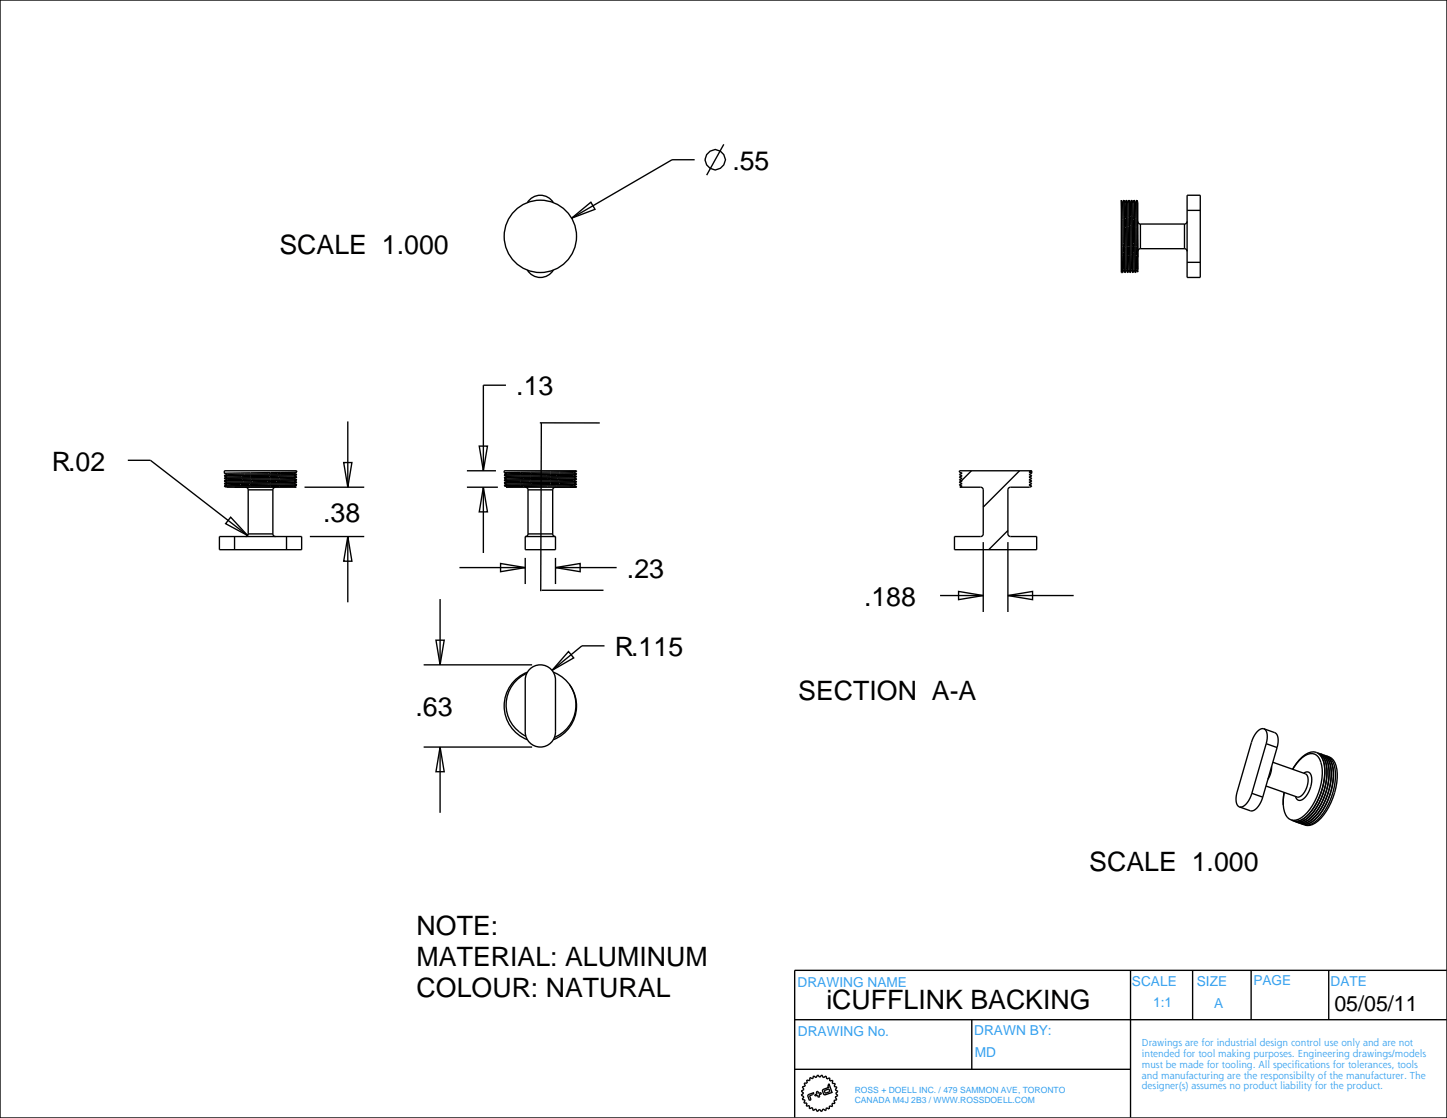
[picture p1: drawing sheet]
<svg xmlns="http://www.w3.org/2000/svg" width="279mm" height="216mm" viewBox="0 0 279 216" stroke-linecap="round" stroke-linejoin="round" font-family="sans-serif">
<g fill="none" stroke="#000" stroke-width=".26">
<path d="M0 0h279.4v215.9h-279.4zM106.8 39.1a2.92 2.92 0 0 0-5 0M134.1 30.8h-4.3l-19.4 11.3M139.8 27.9l-3.4 5.9M216.5 38.7v13.9M216.5 38.7h.1M216.5 38.7l.3 13.9 .2-.5M216.5 38.7l.2 .5M216.7 39.2l.3-.5 .2 13.9M216.7 39.2l.3 12.9M217 38.7h.1M217 38.7l.3 13.9"/>
<path d="M217 38.7l.2 .5M217.2 39.2l.3 12.9M217.5 38.7l-.3 .5M217.5 38.7l.2 13.9M217.5 38.7h.1M217.5 38.7l.3 13.9M217.5 38.7l.2 .5M217.7 39.2l.3 12.9M218 38.7l.2 13.9M218 38.7l-.3 .5M218 38.7h.1M218 38.7l.3 13.9"/>
<path d="M218 38.7l.2 .5M218.2 39.2l.3 12.9M218.5 38.7l-.3 .5M218.5 38.7l.2 13.9M218.5 38.7h.1M218.5 38.7l.3 13.9M218.5 38.7l.2 .5M218.7 39.2l.3 12.9M219 38.7l-.3 .5M219 38.7l.2 13.9M219 38.7h.1M219 38.7l.3 13.9"/>
<path d="M219 38.7l.2 .5M219.2 39.2l.3 12.9M219.5 38.7l-.3 .5M219.5 38.7l.2 13.3M219.5 38.7h.1M219.5 38.7l.2 11M219.5 38.7l.2 .4v13.5l-.2-.5M229.2 37.7h2.6v15.9h-2.6zM101.8 52.1a2.92 2.92 0 0 0 5.1 0M110.4 42.1l3.7-3 .8 1.3zM217 52.1l.2 .5M217.2 52.6h.1"/>
<path d="M217.3 52.6h.1M217.5 52.1l.2 .5M217.5 52.1l-.2 .5M217.7 52.6h.1M217.8 52.6h.1M218 52.1l.2 .5M218 52.1l-.2 .5M218.2 52.6h.1M218.3 52.6h.1M218.5 52.1l.2 .5M218.5 52.1l-.2 .5M218.7 52.6h.1"/>
<path d="M218.8 52.6h.1M219 52.1l.2 .5M219 52.1l-.2 .5M219.2 52.6h.1M219.3 52.6h.1M219.5 52.1l-.2 .5M219.7 42.8l.2 .4 .3 .1v4.7l-.3 .1-.2 .4M229.2 42.8l-.1 .2-.4 .3v4.7l.4 .3 .1 .2M229.2 50.7h2.6M229.2 40.6h2.6M97.7 74.4h-4.4v16.5M24.7 88.9h4.3l18.8 14.5"/>
<path d="M43.3 93.4h.1M43.3 92.9h.1M43.3 92.4h.1M43.3 91.9h.1M43.3 91.4h.1M43.3 93.9h.1M43.3 93.4l.6 .2M43.3 92.9l.6 .2M43.3 92.4l.6 .2M43.3 91.9l.6 .2M43.3 91.4l.6 .2M44.5 99.9l3.3 3.5-4.2-2.3z"/>
<path d="M46.5 91.8l-3.2 .1M46.5 93.3l-3.2 .1M46.5 93.3h1.8M47.4 94.1l.3 .1 .2 .4h4.8l.1-.3 .4-.2M52.3 93.7l-9 .2M52.3 93.8l-9 .1M52.3 91.7l-5.8 .1M56.8 93.9l-11.5 .2M56.8 92.4l-10 .2a7.7 7.7 0 0 0-3.5 .3M56.8 93.4l-12.6 .2-.9 .3M56.8 92.9l-9.8 .2a9 9 0 0 0-3.7 .3M56.8 91.9l-10.2 .2a6.8 6.8 0 0 0-3.3 .3"/>
<path d="M56.8 91.4l-9.6 .2a10.4 10.4 0 0 0-3.9 .3M56.8 93.9l.4 .2h-13.5l-.4-.2M56.8 93.4l.5 .2M56.8 92.9l.5 .2M56.8 92.4l.5 .2M56.8 91.9l.5 .2M56.8 91.4l.5 .2M57.3 92.2l-14 .2M57.3 93.7l-5 .1M57.3 93.2l-5 .1M57.3 92.7l-14 .2M57.3 91.2l-14 .2"/>
<path d="M57.3 91.7l-5 .1M57.3 91.2l-.5 .2M57.3 91.7l-.5 .2M57.3 92.2l-.5 .2M57.3 92.7l-.5 .2M57.3 93.2l-.5 .2M57.3 93.7l-.5 .2M57.3 93.6h.1M57.3 93.1h.1M57.3 92.1h.1M57.3 92.6h.1M57.3 91.6h.1"/>
<path d="M57.3 93.6l-5 .1M57.3 93.1l-9 .2M57.3 92.6l-14 .3M57.3 92.1l-14 .3M57.3 91.6l-10.8 .2M57.3 90.9h-14v.5M57.3 91.2h.1M57.3 91.7h.1M57.3 92.7h.1M57.3 92.2h.1M57.3 93.2h.1M57.3 93.7h.1"/>
<path d="M58.8 94.1h11.5M66.4 89.3h1.5l-.7 4.8zM67.2 81.4v12.7M90.2 94.1h5.9M90.2 90.9h5.6M92.5 86.1h1.6l-.8 4.8zM93.3 94.1l.8 4.7h-1.6zM93.3 94.1v12.7M97.4 90.9h13.9M97.4 91.7h.1M97.4 92.2h.1M97.4 92.7h.1"/>
<path d="M97.4 93.2h.1M97.4 93.7h.1M97.4 91.8l.5 .2M97.9 91.5l-.5 .2M97.9 92l-.5 .2M97.9 92.5l-.5 .2M97.9 93l-.5 .2M97.9 93.5l-.5 .2M97.9 94l-.2 .1 13.6-.1M100.6 93.7l-3.2 .1 .5 .2M104.2 81.7h11.6M104.5 81.7l-.1 32.5"/>
<path d="M106.3 93.1l-8.9 .2 .5 .2M106.3 93.1l-8.9 .1M110.8 93.3l-12.9 .2M110.8 92.8l-12.9 .2M110.8 91.3l-12.9 .2M110.8 92.3l-12.9 .2M110.8 91.8l-12.9 .2M110.8 93.3l.5 .2-8.9 .1M110.8 92.8l.5 .2-5 .1M110.8 92.3l.5 .2-13.9 .2M110.8 93.8l.5 .2-4.2 .1-.3 .3-.1 .2h-4.7l-.3-.4-.3-.1M110.8 91.8l.5 .2-13.9 .2"/>
<path d="M110.8 91.3l.5 .2-13.9 .2M111.3 93.5a9.9 9.9 0 0 1-3.8 .4l-9.6 .1M111.3 94l-1.3 .1M111.3 93.5l-13.9 .2M111.3 93l-5 .1M111.3 92.5l-13.9 .3 .5 .2M111.3 91l-13.9 .3 .5 .2M111.3 92l-13.9 .3 .5 .2M111.3 91.5l-13.9 .3M111.3 91l-.5 .3M111.3 91.5l-.5 .3M111.3 92l-.5 .3"/>
<path d="M111.3 92.5l-.5 .3M111.3 93l-.5 .3M111.3 91h.1M111.3 91.5h.1M111.3 92h.1M111.3 92.5h.1M111.3 93h.1M111.3 93.5h.1M111.3 94h.1M185.5 93l-.2 .2M187.6 90.9l-1.9 1.9M196.9 90.9l-7 7"/>
<path d="M199.2 90.9h-14v.3l.6 .2-.6 .2 .6 .3-.6 .2 .6 .3-.6 .2 .6 .3-.6 .2 .6 .3-.6 .2 .6 .3-.5 .2h4l.5 .2 .1 8.8-.3 .4-.3 .1h-5v2.6h15.9v-2.6h-5.1l-.4-.2-.1-.3 .1-8.8 .4-.2h3.7l.4-.2M199.2 90.9l-.5 .2 .5 .3M199.2 90.9v.5l-.5 .2 .5 .3-.5 .2 .5 .3M199.2 92.4l-.5 .2 .5 .3-.5 .2 .5 .3-.5 .2 .5 .3M199.2 92.4h.1M199.2 93.9h.1M42.4 103.6h15.8v2.6h-15.8zM45.3 103.6v2.6M47.4 103.6l.3-.1 .2-.4h4.8l.1 .3 .4 .2M55.3 103.6v2.6M59.8 103.6h10.5M67.2 103.6l.7 4.8h-1.5z"/>
<path d="M67.2 103.6v12.7M85 115.7v12.7M88.7 109.6h12.7M96.7 108.8l4.7 .8-4.7 .8zM101.4 103.6h5.9v2.6h-5.9zM101.4 107.7v5.1M101.4 103.6l.3-.1 .3-.4h4.7l.1 .3 .4 .2M104.6 114h11.9M107.3 109.6l4.7-.8v1.6zM107.3 109.6h11.8M107.3 107.7v5.1M181.5 115h8.4"/>
<path d="M185.1 114.2l4.8 .8-4.8 .8zM189.9 104.7v13.5M194.6 115l4.8-.8v1.6zM194.6 115h12.7M194.6 104.7v13.5M194.6 102.5l-3.7 3.7M81.8 128.4h20.9M84.2 123.6h1.6l-.8 4.8zM101.7 130a6.7 6.7 0 0 0-4 6 6.7 6.7 0 0 0 3.9 6.2M101.8 129.8a7 7 0 0 0-4.4 6.5 7 7 0 0 0 4.4 6.5M102.5 129a2.92 2.92 0 0 1 3.1-.3 2.92 2.92 0 0 1 1.7 2.6v10a2.92 2.92 0 0 1-3 3 2.92 2.92 0 0 1-2.9-3v-10a2.92 2.92 0 0 1 1.1-2.3zM106.9 129.8a7 7 0 0 1 4.4 6.5 7 7 0 0 1-4.4 6.5"/>
<path d="M106.9 129.8l.1 .1M109.8 125.8l1 1.2-4.2 2.5zM110 132.3a6.8 6.8 0 0 1-2.9 10.1M116.7 124.7h-4.3l-5.8 4.8M81.8 144.3h20.9M85 144.3l.8 4.7h-1.6zM85 144.3v12.7M241.7 153.2a3.8 3.8 0 0 1-2 2.6h-.4M241.7 153.2l2.1 .7M243.8 153.9a3.8 3.8 0 0 1-1.9 2.7h-.5l-2.1-.8M244 140.7l2.1 .8a1.98 1.98 0 0 1 .6 2.4l-.1 .5M244 140.7a2.16 2.16 0 0 0-2 1.7l-3.1 10.5a2.43 2.43 0 0 0 .4 2.9"/>
<path d="M244 140.7a1.98 1.98 0 0 1 .6 2.4l-.1 .5M244.5 143.6l-2.8 9.6M244.5 143.6l2.1 .8M245.5 148a4.5 4.5 0 0 1-.7 2.5M246.6 144.4l-2.8 9.5M248 153l-.2 2.4zM249.6 148.6l.2-.4a5.4 5.4 0 0 1 3.9-3 2.51 2.51 0 0 1 2 2.5 12.3 12.3 0 0 1-4 10.4 1.89 1.89 0 0 1-2.3 .2M249.6 148.6l.3-.5a4.7 4.7 0 0 1 3.5-2.6 2.36 2.36 0 0 1 1.8 2.3 11.6 11.6 0 0 1-3.9 10.1 1.94 1.94 0 0 1-3.3-1.1l-.2-1.4M250.8 158.9l.1 .1M251.7 149.3a.91 .91 0 0 1 1.1-.1 .91 .91 0 0 1 .5 .9 4.6 4.6 0 0 1-2.2 4.5 .85 .85 0 0 1-1-.8M252 149.4a1.94 1.94 0 0 1 .4 2.4 2.85 2.85 0 0 1-1.7 2.1h-.2M254.4 145.4h.2a2.75 2.75 0 0 1 1.5 2.5 12.3 12.3 0 0 1-4 10.4 1.91 1.91 0 0 1-2.2 .3"/>
<path d="M254.5 145.5a3.5 3.5 0 0 1 1.3 3 12.3 12.3 0 0 1-4.1 9.6 2.21 2.21 0 0 1-2 .4M254.8 145.5l.2 .1M255 145.6a3.6 3.6 0 0 1 1.2 3.1 12.3 12.3 0 0 1-4.1 9.6 2.21 2.21 0 0 1-1.9 .4M255 145.6a2.82 2.82 0 0 1 1.6 2.5 12.7 12.7 0 0 1-3.5 9.9 2.71 2.71 0 0 1-2.5 .8M255 145.6a3.4 3.4 0 0 1 1.6 3.2 12.3 12.3 0 0 1-4.1 9.6 1.9 1.9 0 0 1-2.1 .3M255.2 145.7h.2a2.82 2.82 0 0 1 1.6 2.6 12.7 12.7 0 0 1-3.6 9.9 2.71 2.71 0 0 1-2.5 .8M255.6 145.8l.2 .1a2.75 2.75 0 0 1 1.6 2.4 10.6 10.6 0 0 1-.4 4.5M255.8 145.9a3.6 3.6 0 0 1 1.3 3.1 12.3 12.3 0 0 1-4.2 9.6 2.21 2.21 0 0 1-1.9 .4M256 146h.2a2.74 2.74 0 0 1 1.6 2.5 12.3 12.3 0 0 1-4.1 10.4 1.9 1.9 0 0 1-2.1 .3M256.2 146.1a3.6 3.6 0 0 1 1.3 3 11.8 11.8 0 0 1-.5 3.7M256.6 146.2a2.69 2.69 0 0 1 1.5 2.4 12.7 12.7 0 0 1-3.6 9.9 2.78 2.78 0 0 1-2.5 .8M257 152.8a10.8 10.8 0 0 1-3.7 5.9 1.9 1.9 0 0 1-2.1 .3"/>
<path d="M257 152.8a10.8 10.8 0 0 1-3.7 5.9 2.2 2.2 0 0 1-1.9 .4M153.4 196.9h125.9M187.6 196.9v9.6M218.3 187.4v28.4M230.3 187.4v9.5M241.6 187.4v9.5M256.6 187.4v9.5M279.3 187.4h-125.9v28.4M153.4 206.5h64.9M155.8 208.6l.6 .1v-.6l.5 .2 .2-.5 .5 .3 .3-.5 .4 .4 .4-.4 .3 .5 .5-.3 .2 .6 .5-.3v.6l.6-.1-.1 .6 .6 .1-.2 .5 .5 .2-.3 .5 .5 .3-.5 .4 .5 .4-.5 .3 .3 .5-.6 .1 .2 .6h-.6l.1 .6-.5-.1-.1 .6-.5-.3-.2 .6-.5-.4-.3 .6-.4-.5-.4 .5-.3-.6-.5 .4-.1-.6-.6 .2v-.6l-.6 .1 .1-.6h-.6l.3-.6-.6-.1 .3-.5-.5-.3 .5-.4-.5-.4 .5-.3-.3-.5 .6-.2-.2-.5h.6zM156.1 211.4l1.1-.4-.3 .4-.6 .2 .3 .8-.3 .1-.3-.8zM157.6 210.8l.3-.1 .2 .4 .4-.1 .1 .2-.5 .2 .2 .4-.3 .1-.1-.4-.5 .2-.1-.3 .5-.1z"/>
<path d="M158.9 210.4l1.1-.4-.1-.3 .2-.4 .6 1.7-1.5 .4-.4-.7zM159.2 210.6l.9-.3 .1 .5-.9 .3z"/>
<circle cx="138.1" cy="30.8" r="1.95"/>
<circle cx="104.3" cy="45.6" r="7"/>
</g>
<!-- layer: 02___PRT_ALL_AXES -->
<g fill="none" stroke="#000" stroke-width=".26">
<path d="M217 38.7h.1M217.5 38.7h.1M218 38.7h.1M218.5 38.7h.1M219 38.7h.1M219.5 38.7h.1M216.5 52.6h.3M217.2 52.6h.1M217.7 52.6h.1M218.2 52.6h.1M218.7 52.6h.1M219.2 52.6h.1"/>
<path d="M220.2 48h8.5M220.2 43.3h8.5M43.3 91.4h.1M43.3 91.9h.1M43.3 92.4h.1M43.3 92.9h.1M43.3 93.4h.1M43.3 93.9h.1M47.9 94.6v8.5M52.7 94.6v8.5M57.3 90.9v.3M57.3 91.6v.1"/>
<path d="M57.3 92.1v.1M57.3 92.6v.1M57.3 93.1v.1M57.3 93.6v.1M97.4 90.9v.4M97.4 91.7v.1M97.4 92.2v.1M97.4 92.7v.1M97.4 93.2v.1M97.4 93.7v.1M102 94.6v8.5M106.7 94.6v8.5"/>
<path d="M111.3 90.9v.1M111.3 91.5h.1M111.3 92h.1M111.3 92.5h.1M111.3 93h.1M111.3 93.5h.1M111.3 94h.1M244.4 151.8l6.1 2.1M245.8 147.2l6.2 2.2M256.2 146l.4 .2"/>
</g>
<g font-size="5.2">
<text x="141.4" y="32.8">.55</text>
<text x="54" y="49.1">SCALE 1.000</text>
<text x="99.7" y="76.4">.13</text>
<text x="10" y="90.9">R.02</text>
<text x="62.4" y="100.8">.38</text>
<text x="121.1" y="111.6">.23</text>
<text x="166.8" y="117">.188</text>
<text x="118.7" y="126.7">R.115</text>
<text x="154.1" y="135.2">SECTION A-A</text>
<text x="80.2" y="138.3">.63</text>
<text x="210.3" y="168.2">SCALE 1.000</text>
<text x="80.5" y="180.6">NOTE:</text>
<text x="80.5" y="186.6">MATERIAL: ALUMINUM</text>
<text x="80.5" y="192.5">COLOUR: NATURAL</text>
<text x="159.6" y="194.9">iCUFFLINK BACKING</text>
</g>
<text font-size="4.1" x="257.7" y="195.3">05/05/11</text>
<g font-size="2.6" fill="#34a0ef">
<text x="154" y="190.6">DRAWING NAME</text>
<text x="218.6" y="190.3">SCALE</text>
<text x="231.1" y="190.3">SIZE</text>
<text x="242" y="190.3">PAGE</text>
<text x="256.9" y="190.3">DATE</text>
<text x="222.7" y="194.6">1:1</text>
<text x="234.4" y="194.6">A</text>
<text x="154.1" y="200.1">DRAWING No.</text>
<text x="188.1" y="200">DRAWN BY:</text>
<text x="188.2" y="204.2">MD</text>
</g>
<g font-size="1.9" fill="#34a0ef">
<text x="220.5" y="202">Drawings are for industrial design control use only and are not</text>
<text x="220.5" y="204.1">intended for tool making purposes. Engineering drawings/models</text>
<text x="220.5" y="206.2">must be made for tooling. All specifications for tolerances, tools</text>
<text x="220.5" y="208.3">and manufacturing are the responsibilty of the manufacturer. The</text>
<text x="220.5" y="210.4">designer(s) assumes no product liability for the product.</text>
</g>
<g font-size="1.7" fill="#34a0ef">
<text x="165" y="211.1">ROSS + DOELL INC. / 479 SAMMON AVE, TORONTO</text>
<text x="165" y="213">CANADA M4J 2B3 / WWW.ROSSDOELL.COM</text>
</g>
</svg>
